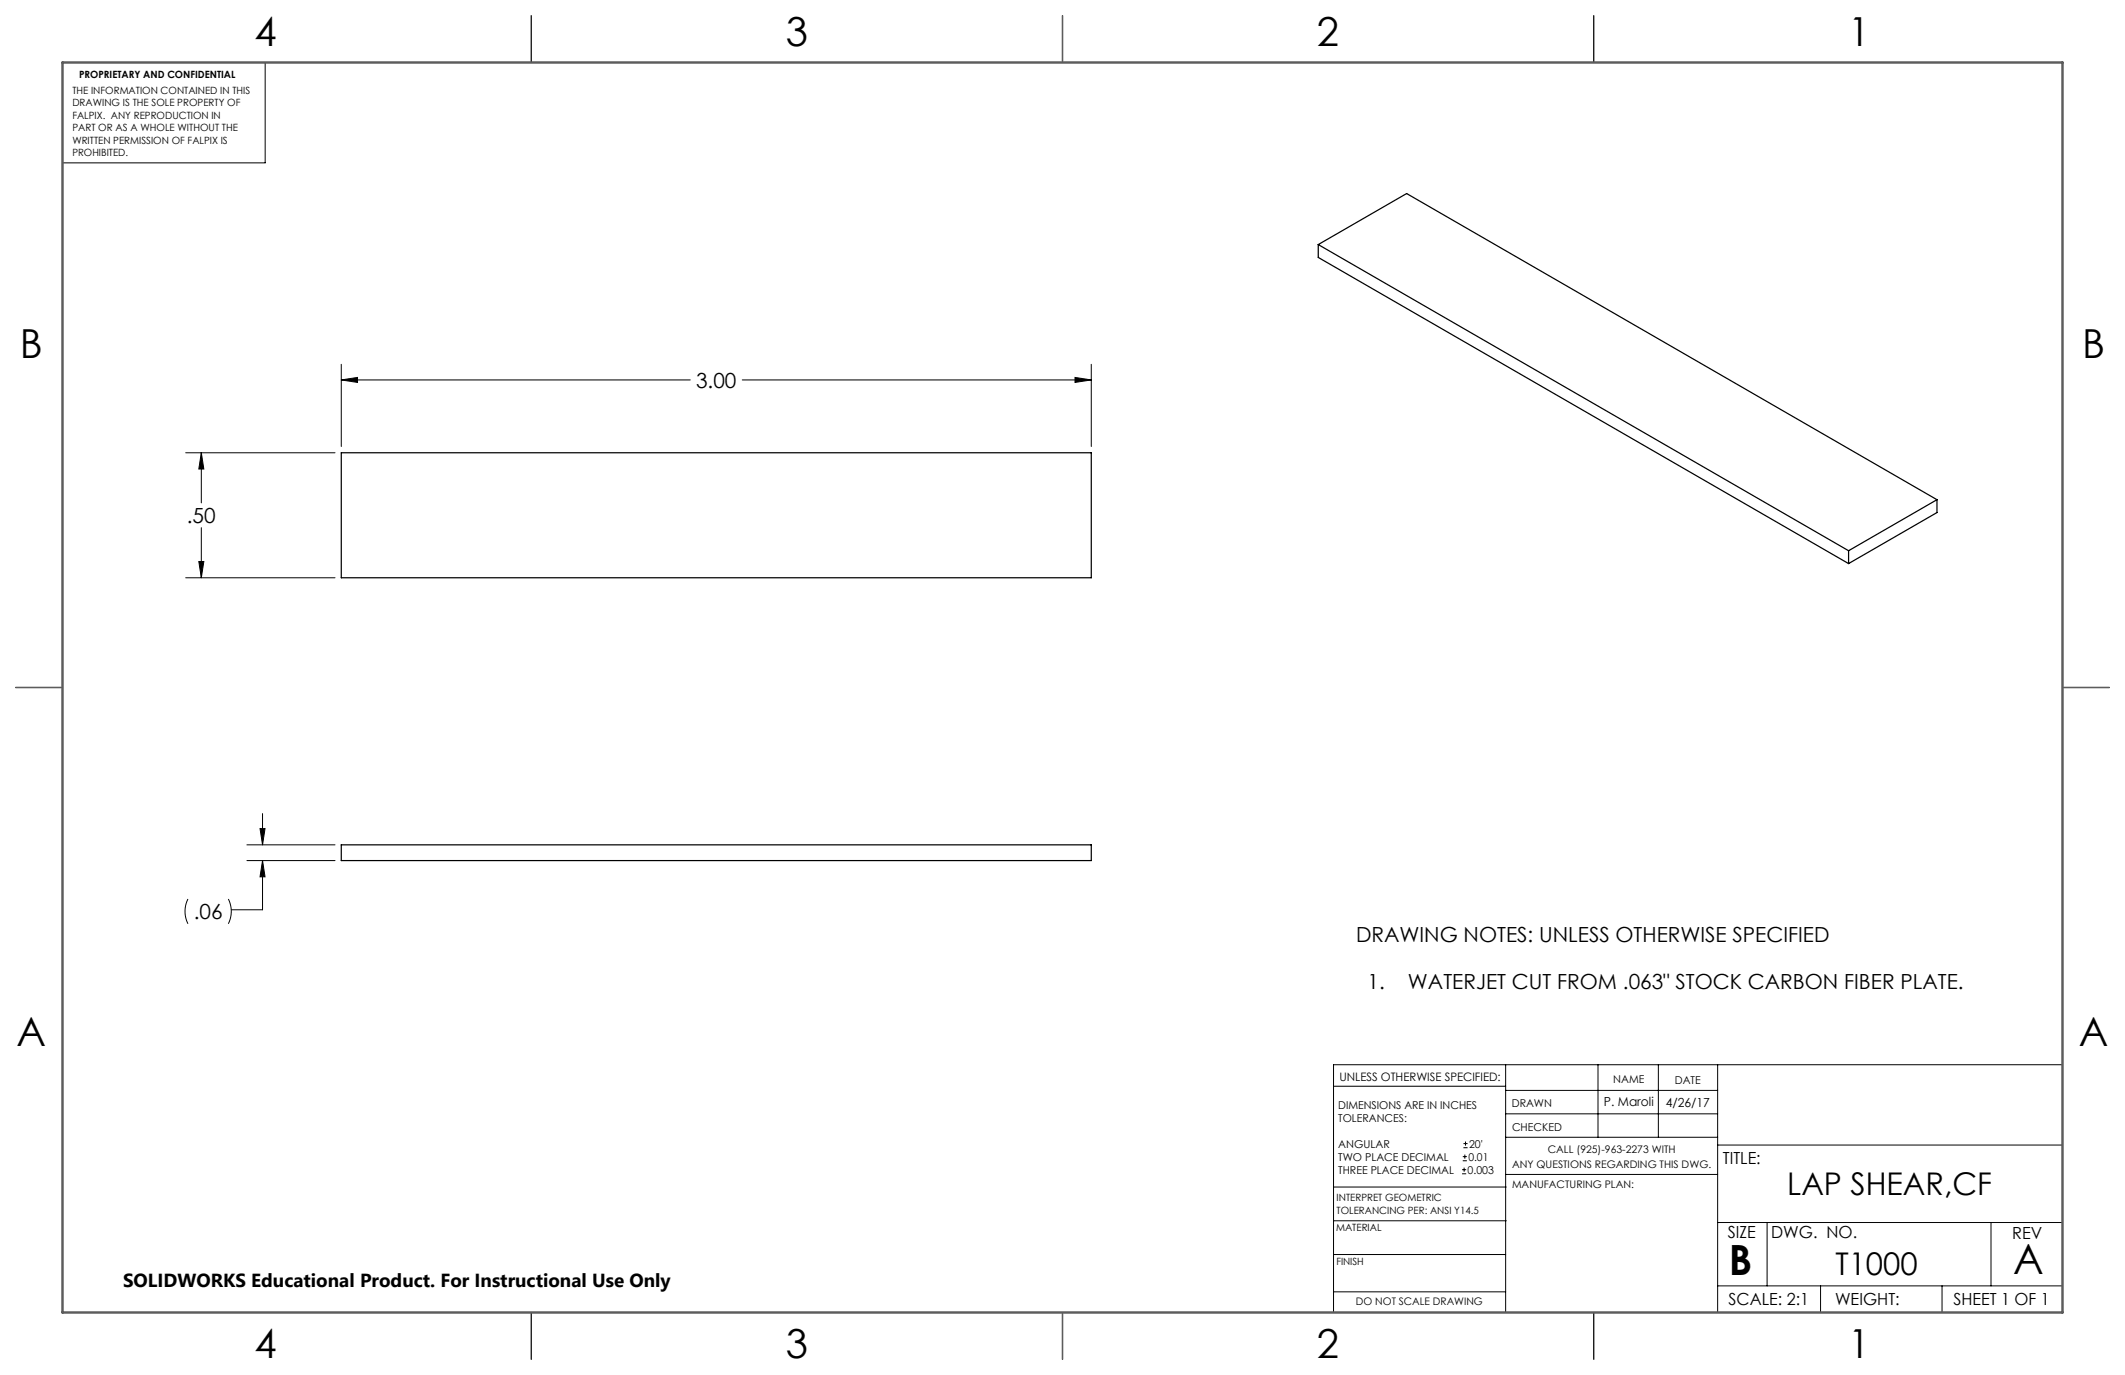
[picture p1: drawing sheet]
<svg xmlns="http://www.w3.org/2000/svg" width="432mm" height="279mm" viewBox="0 0 432 279" stroke-linecap="round" stroke-linejoin="round" font-family="sans-serif">
<g fill="none" stroke="#000" stroke-width=".2">
<path d="M53.9 12.7v20.4h-41.2M69.3 74v16.7M69.3 77.2h71M69.3 77.2l3.3-.5v1zM150.8 77.2h70.9M218.4 76.7l3.3 .5-3.3 .5zM221.7 74v16.7M37.7 92h30.4M40.9 92v10.2M40.9 92l.5 3.3h-1zM37.7 117.4h30.4M40.4 114.1h1l-.5 3.3z"/>
<path d="M40.9 107.2v10.2M50.2 171.7h17.9M50.2 174.9h17.9M52.8 168.4h1.1l-.6 3.3zM53.3 174.9v10h-6.3M53.3 165.3v6.4M53.3 174.9l.6 3.3h-1.1zM38.2 182.7a5.6 5.6 0 0 0 0 5M46.4 182.7a5.6 5.6 0 0 1 0 5M305.9 216.4v50.3M324.7 216.4v14.7M337 216.4v14.7"/>
<path d="M349 216.4v50.3M419.1 216.4h-148.1v50.3M271 220.7h34.9M297.1 238.5h.8M297.1 237.7h.8M297.2 235.9h.9M297.2 235h.9M297.4 233.2h.8M297.4 232.4h.8M297.5 237.3v.8M297.7 234.6v.8M297.8 232v.8"/>
<path d="M305.9 231.1h43.1M305.9 226.3h43.1M305.9 221.6h43.1M305.9 238.6h43.1M349 232.7h70.1M271 254.9h34.9M271 248.1h35.1M271 241.2h35.1M349 248.4h70.1M359.1 248.4v12.9M404.6 248.4v12.9M271 262.5h34.9"/>
<path d="M349 261.3h70.1M369.9 261.3v5.4M394.6 261.3v5.4"/>
</g>
<g fill="none" stroke="#000" stroke-width=".25">
<path d="M107.9 3.2v9.5M215.9 3.2v9.5M323.8 3.2v9.5M267.9 49.7l107.7 62.2M267.9 49.7l17.9-10.4 107.8 62.2M267.9 49.7v2.6l107.7 62.2M69.3 92h152.4v25.4h-152.4zM375.6 111.9v2.6M393.6 101.5l-18 10.4M393.6 101.5v2.7l-18 10.3M3.2 139.7h9.5M419.1 139.7h9.5"/>
<path d="M69.3 171.7h152.4v3.2h-152.4zM107.9 266.7v9.5M215.9 266.7v9.5M323.8 266.7v9.5"/>
</g>
<path d="M215.9 3.2v9.5M3.2 139.7h9.5M419.1 139.7h9.5M215.9 266.7v9.5" fill="none" stroke="#5c5c5c" stroke-width=".25"/>
<path d="M12.7 12.7h406.4v254h-406.4z" fill="none" stroke="#5c5c5c" stroke-width=".5"/>
<path d="M40.9 92l.5 3.3h-1zM40.4 114.1h1l-.5 3.3zM218.4 76.7l3.3 .5-3.3 .5zM69.3 77.2l3.3-.5v1zM52.8 168.4h1.1l-.6 3.3zM53.3 174.9l.6 3.3h-1.1z" fill="#000"/>
<g font-size="8.5">
<text x="351.3" y="259">B</text>
<text x="409.1" y="258.9">A</text>
</g>
<g font-size="8.1">
<text x="51.7" y="9.3">4</text>
<text x="159.7" y="9.3">3</text>
<text x="267.6" y="9.3">2</text>
<text x="375.6" y="9.3">1</text>
<text x="4" y="72.8">B</text>
<text x="423.1" y="72.8">B</text>
<text x="3.3" y="212.5">A</text>
<text x="422.4" y="212.5">A</text>
<text x="51.7" y="276">4</text>
<text x="159.7" y="276">3</text>
<text x="267.6" y="276">2</text>
<text x="375.6" y="276">1</text>
</g>
<g font-size="6.3">
<text x="363.2" y="242.7">LAP SHEAR,CF</text>
<text x="372.9" y="259.1">T1000</text>
</g>
<g font-size="4.2">
<text x="141.4" y="78.8">3.00</text>
<text x="38" y="106.3">.50</text>
<text x="39.4" y="186.8">.06</text>
<text x="275.5" y="191.5">DRAWING NOTES: UNLESS OTHERWISE SPECIFIED</text>
<text x="277.9" y="200.9">1.</text>
<text x="286.1" y="200.9">WATERJET CUT FROM .063&quot; STOCK CARBON FIBER PLATE.</text>
</g>
<text font-size="3.8" x="25" y="261.6">SOLIDWORKS Educational Product. For Instructional Use Only</text>
<g font-size="3.4">
<text x="350.1" y="236.5">TITLE:</text>
<text x="351.1" y="251.6">SIZE</text>
<text x="359.9" y="251.6">DWG. NO.</text>
<text x="408.9" y="251.7">REV</text>
<text x="351.2" y="265.2">SCALE: 2:1</text>
<text x="372.9" y="265.2">WEIGHT:</text>
<text x="396.9" y="265.2">SHEET 1 OF 1</text>
</g>
<g font-size="2.5">
<text x="325.9" y="224.8">P. Maroli</text>
<text x="338.5" y="224.9">4/26/17</text>
</g>
<text font-size="2.4" x="272.2" y="219.7">UNLESS OTHERWISE SPECIFIED:</text>
<g font-size="2.2">
<text x="327.8" y="220.1">NAME</text>
<text x="340.3" y="220.2">DATE</text>
<text x="271.9" y="225.3">DIMENSIONS ARE IN INCHES</text>
<text x="271.9" y="227.9">TOLERANCES:</text>
<text x="307.2" y="224.9">DRAWN</text>
<text x="271.9" y="233.2">ANGULAR</text>
<text x="298.5" y="233.2">20'</text>
<text x="307.3" y="229.8">CHECKED</text>
<text x="271.9" y="238.5">THREE PLACE DECIMAL</text>
<text x="271.9" y="235.9">TWO PLACE DECIMAL</text>
<text x="298.2" y="238.5">0.003</text>
<text x="298.4" y="235.9">0.01</text>
</g>
<g font-size="2.1">
<text x="307.3" y="237.3">ANY QUESTIONS REGARDING THIS DWG.</text>
<text x="314.5" y="234.2">CALL (925)-963-2273 WITH</text>
<text x="307.3" y="241.3">MANUFACTURING PLAN:</text>
<text x="275.5" y="265.1">DO NOT SCALE DRAWING</text>
</g>
<g font-size="2">
<text x="16.1" y="15.9">PROPRIETARY AND CONFIDENTIAL</text>
<text x="14.7" y="19.1">THE INFORMATION CONTAINED IN THIS</text>
<text x="14.7" y="21.6">DRAWING IS THE SOLE PROPERTY OF</text>
<text x="14.7" y="24.1">FALPIX. ANY REPRODUCTION IN</text>
<text x="14.7" y="26.6">PART OR AS A WHOLE WITHOUT THE</text>
<text x="14.7" y="29.2">WRITTEN PERMISSION OF FALPIX IS</text>
<text x="14.7" y="31.7">PROHIBITED.</text>
<text x="271.6" y="244.1">INTERPRET GEOMETRIC</text>
<text x="271.5" y="250.2">MATERIAL</text>
<text x="271.6" y="246.6">TOLERANCING PER: ANSI Y14.5</text>
<text x="271.5" y="257">FINISH</text>
</g>
</svg>
